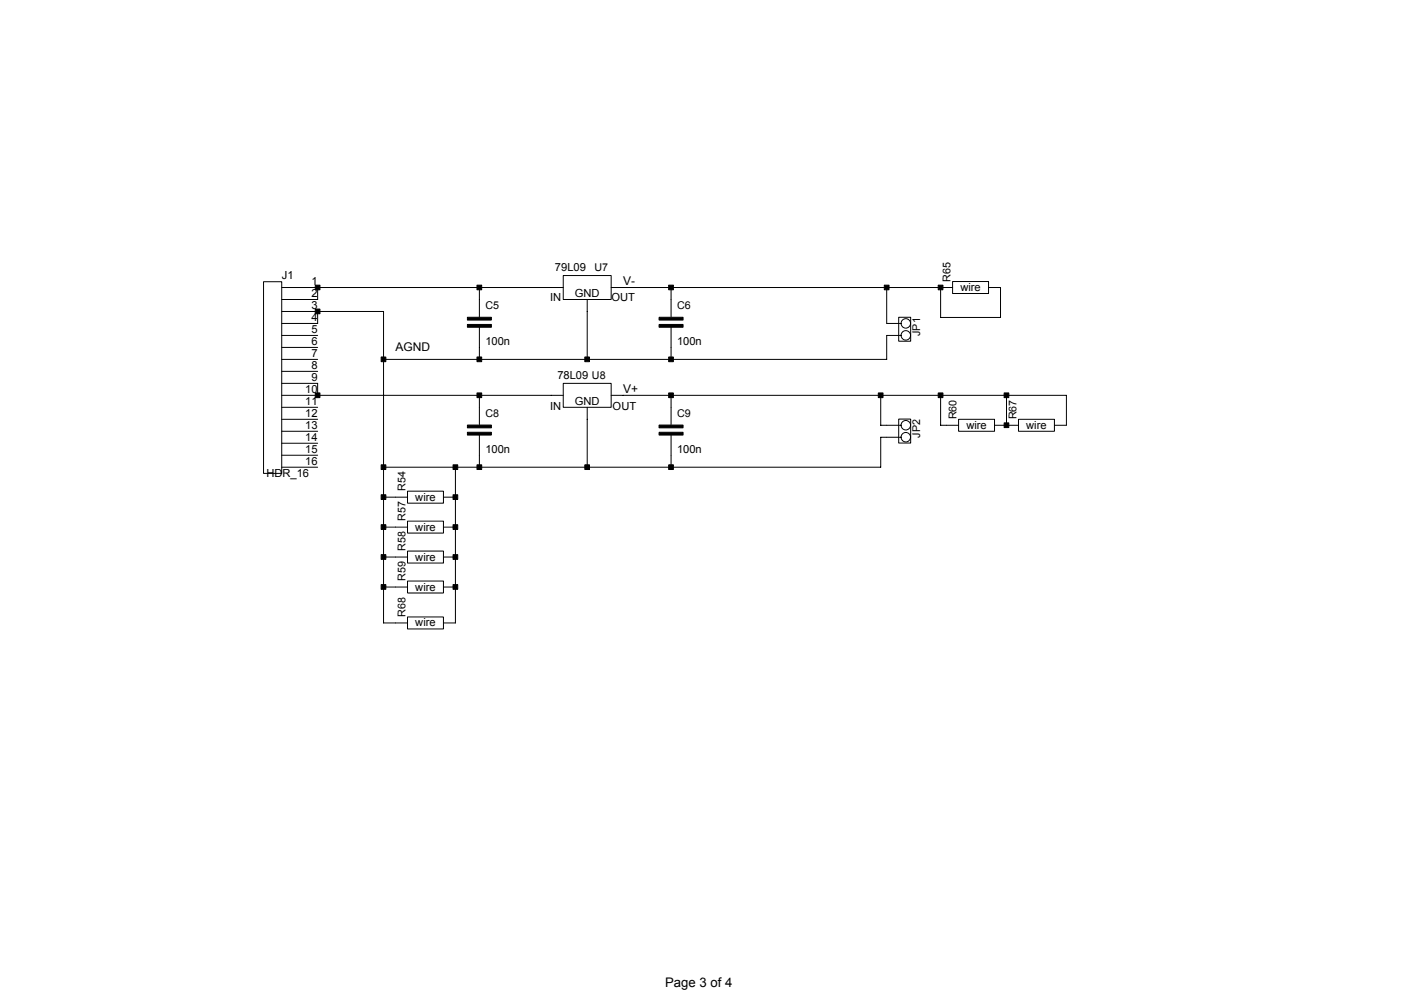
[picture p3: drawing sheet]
<svg xmlns="http://www.w3.org/2000/svg" width="297mm" height="210mm" viewBox="0 0 297 210" stroke-linecap="round" stroke-linejoin="round" font-family="sans-serif">
<g fill="#000" stroke="#000" stroke-width=".21">
<path d="M66.8 65.5h1v1h-1z" fill-rule="evenodd"/>
<path d="M66.8 60.5h1v.9h-1z" fill-rule="evenodd"/>
<path d="M80.8 75.7h1v1h-1z" fill-rule="evenodd"/>
<path d="M101.1 60.5h1v.9h-1z" fill-rule="evenodd"/>
<path d="M101.1 75.7h1v1h-1z" fill-rule="evenodd"/>
<path d="M99.1 67.3h5.1v.6h-5.1z" fill-rule="evenodd"/>
<path d="M99.1 68.8h5.1v.6h-5.1z" fill-rule="evenodd"/>
<path d="M124 75.7h1v1h-1z" fill-rule="evenodd"/>
<path d="M141.8 60.5h1v.9h-1z" fill-rule="evenodd"/>
<path d="M141.8 75.7h1v1h-1z" fill-rule="evenodd"/>
<path d="M139.7 67.3h5.1v.6h-5.1z" fill-rule="evenodd"/>
<path d="M139.7 68.8h5.1v.6h-5.1z" fill-rule="evenodd"/>
<path d="M187.5 60.5h1v.9h-1z" fill-rule="evenodd"/>
<path d="M198.9 60.5h1v.9h-1z" fill-rule="evenodd"/>
<path d="M66.8 83.3h1v1h-1z" fill-rule="evenodd"/>
<path d="M80.8 98.6h1v.9h-1z" fill-rule="evenodd"/>
<path d="M96.1 98.6h.9v.9h-.9z" fill-rule="evenodd"/>
<path d="M101.1 98.6h1v.9h-1z" fill-rule="evenodd"/>
<path d="M101.1 83.3h1v1h-1z" fill-rule="evenodd"/>
<path d="M99.1 90.1h5.1v.6h-5.1z" fill-rule="evenodd"/>
<path d="M99.1 91.7h5.1v.5h-5.1z" fill-rule="evenodd"/>
<path d="M124 98.6h1v.9h-1z" fill-rule="evenodd"/>
<path d="M141.8 98.6h1v.9h-1z" fill-rule="evenodd"/>
<path d="M141.8 83.3h1v1h-1z" fill-rule="evenodd"/>
<path d="M139.7 90.1h5.1v.6h-5.1z" fill-rule="evenodd"/>
<path d="M139.7 91.7h5.1v.5h-5.1z" fill-rule="evenodd"/>
<path d="M186.2 83.3h1v1h-1z" fill-rule="evenodd"/>
<path d="M198.9 83.3h1v1h-1z" fill-rule="evenodd"/>
<path d="M212.9 89.7h1v1h-1z" fill-rule="evenodd"/>
<path d="M212.9 83.3h1v1h-1z" fill-rule="evenodd"/>
<path d="M80.8 104.9h1v1h-1z" fill-rule="evenodd"/>
<path d="M80.8 111.3h1v.9h-1z" fill-rule="evenodd"/>
<path d="M80.8 117.6h1v1h-1z" fill-rule="evenodd"/>
<path d="M96.1 104.9h.9v1h-.9z" fill-rule="evenodd"/>
<path d="M96.1 111.3h.9v.9h-.9z" fill-rule="evenodd"/>
<path d="M96.1 117.6h.9v1h-.9z" fill-rule="evenodd"/>
<path d="M80.8 124h1v.9h-1z" fill-rule="evenodd"/>
<path d="M96.1 124h.9v.9h-.9z" fill-rule="evenodd"/>
</g>
<g fill="none" stroke="#000" stroke-width=".21">
<path d="M55.9 59.7h3.8v40.7h-3.8zM119.4 58.4h10.2v5.1h-10.2zM202 59.7h7.6v2.5h-7.6zM59.7 61h59.7M59.7 66h21.6v66.1h5.1M59.7 76.2h7.6M59.7 71.1h7.6M59.7 73.7h7.6M59.7 78.7h7.6M67.3 61v2.5h-7.6M67.3 66v2.6h-7.6M101.6 61v6.2"/>
<path d="M101.6 69.3v6.9M124.5 63.5v12.7M129.6 61h72.4M142.3 61v6.2M142.3 69.3v6.9M188 61v7.6h3M190.5 67.3h2.6v5h-2.6zM191 71.1h-3v5.1h-106.7M199.4 61v6.3h12.7v-6.3h-2.5M59.7 83.8h59.7M59.7 81.3h7.6v2.5M59.7 99.1h7.6"/>
<path d="M59.7 86.4h7.6M59.7 88.9h7.6M59.7 91.4h7.6M59.7 94h7.6M59.7 96.5h7.6M96.6 99.1v33h-2.6M101.6 83.8v6.2M101.6 92.2v6.9M119.4 81.3h10.2v5.1h-10.2zM124.5 86.4v12.7M129.6 83.8h96.5v6.4h-2.5M142.3 83.8v6.2"/>
<path d="M142.3 92.2v6.9M186.7 83.8v6.4h4.3M190.5 88.9h2.6v5h-2.6zM191 92.7h-4.3v6.4h-105.4M199.4 83.8v6.4h3.8M203.2 88.9h7.7v2.5h-7.7zM210.9 90.2h5M213.4 83.8v6.4M215.9 88.9h7.7v2.5h-7.7zM81.3 105.4h5.1M81.3 111.8h5.1M81.3 118.1h5.1"/>
<path d="M86.4 104.1h7.6v2.6h-7.6zM86.4 110.5h7.6v2.5h-7.6zM86.4 116.8h7.6v2.6h-7.6zM94 105.4h2.6M94 111.8h2.6M94 118.1h2.6M81.3 124.5h5.1M86.4 123.2h7.6v2.5h-7.6zM86.4 130.8h7.6v2.5h-7.6zM94 124.5h2.6"/>
<circle cx="192.1" cy="71.1" r="1.01"/>
<circle cx="192.1" cy="68.6" r="1.01"/>
<circle cx="192.1" cy="90.2" r="1.01"/>
<circle cx="192.1" cy="92.7" r="1.01"/>
</g>
<text font-size="2.8" x="141" y="209.3">Page 3 of 4</text>
<g font-size="2.5">
<text x="132.1" y="60.4">V-</text>
<text x="83.9" y="74.4">AGND</text>
<text x="132.1" y="83.2">V+</text>
</g>
<g font-size="2.4">
<text x="59.8" y="59.2">J1</text>
<text x="117.7" y="57.4">79L09</text>
<text x="66" y="60.4">1</text>
<text x="66" y="63">2</text>
<text x="66" y="65.5">3</text>
<text x="116.6" y="63.8">IN</text>
<text x="121.9" y="63">GND</text>
<text x="129.6" y="63.8">OUT</text>
<text x="203.6" y="61.7">wire</text>
<text x="66" y="68.1">4</text>
<text x="66" y="70.6">5</text>
<text x="66" y="73.1">6</text>
<text x="66" y="75.7">7</text>
<text x="102.9" y="73.2">100n</text>
<text x="143.5" y="73.2">100n</text>
<text x="64.7" y="83.3">10</text>
<text x="66" y="78.2">8</text>
<text x="66" y="80.8">9</text>
<text x="118.2" y="80.3">78L09 U8</text>
<text x="64.7" y="85.8">11</text>
<text x="64.7" y="88.4">12</text>
<text x="116.6" y="86.9">IN</text>
<text x="121.9" y="85.8">GND</text>
<text x="129.9" y="86.9">OUT</text>
<text x="64.7" y="90.9">13</text>
<text x="64.7" y="93.4">14</text>
<text x="64.7" y="96">15</text>
<text x="204.9" y="90.9">wire</text>
<text x="217.6" y="90.9">wire</text>
<text x="56.5" y="101.1">HDR_16</text>
<text x="64.7" y="98.5">16</text>
<text x="102.9" y="96.1">100n</text>
<text x="143.5" y="96.1">100n</text>
<text x="88" y="106.2">wire</text>
<text x="88" y="112.5">wire</text>
<text x="88" y="118.9">wire</text>
<text x="88" y="125.2">wire</text>
<text x="88" y="132.8">wire</text>
</g>
<g font-size="2.3">
<text x="126" y="57.4">U7</text>
<text x="201.5" y="59.7" transform="rotate(-90 201.5 59.7)">R65</text>
<text x="102.9" y="65.6">C5</text>
<text x="143.5" y="65.6">C6</text>
<text x="195.1" y="71.2" transform="rotate(-90 195.1 71.2)">JP1</text>
<text x="102.9" y="88.4">C8</text>
<text x="143.5" y="88.4">C9</text>
<text x="202.8" y="88.9" transform="rotate(-90 202.8 88.9)">R60</text>
<text x="215.5" y="88.9" transform="rotate(-90 215.5 88.9)">R67</text>
<text x="195.1" y="92.8" transform="rotate(-90 195.1 92.8)">JP2</text>
<text x="86" y="104.1" transform="rotate(-90 86 104.1)">R54</text>
<text x="86" y="110.5" transform="rotate(-90 86 110.5)">R57</text>
<text x="86" y="116.8" transform="rotate(-90 86 116.8)">R58</text>
<text x="86" y="123.2" transform="rotate(-90 86 123.2)">R59</text>
<text x="86" y="130.8" transform="rotate(-90 86 130.8)">R68</text>
</g>
</svg>
